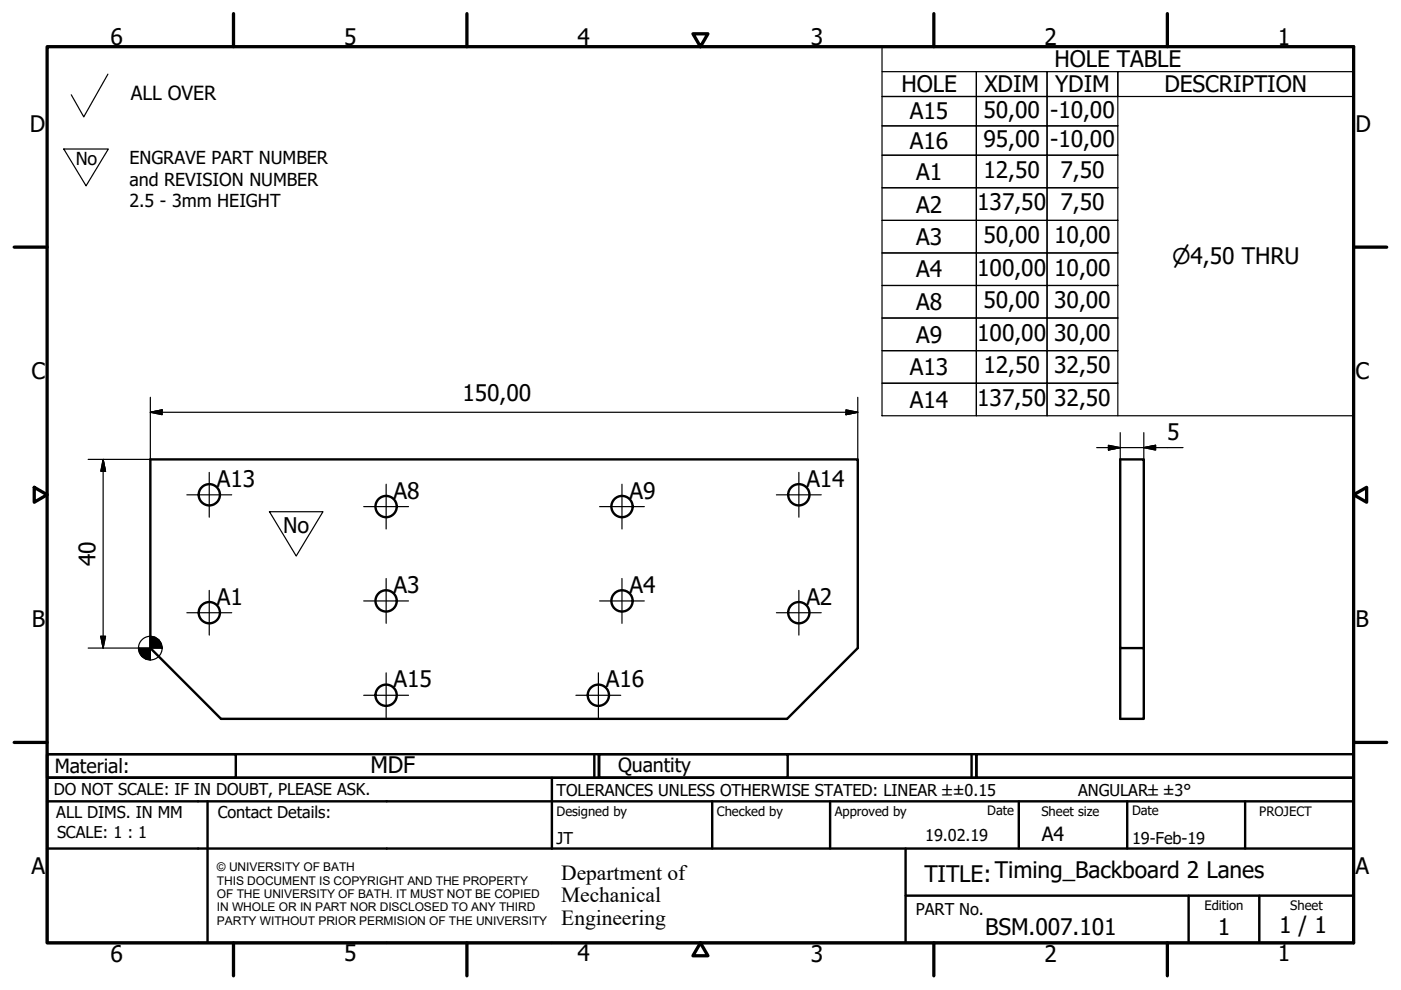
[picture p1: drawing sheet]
<svg xmlns="http://www.w3.org/2000/svg" width="297mm" height="210mm" viewBox="0 0 297 210" stroke-linecap="round" stroke-linejoin="round" font-family="sans-serif">
<!-- layer: Visible (ISO) -->
<g fill="none" stroke="#000" stroke-width=".51">
<path d="M31.9 97.4h150v40l-15 15h-120l-15-15zM237.5 137.4v15h5v-15h-5v-40h5v40"/>
<circle cx="44.4" cy="104.9" r="2.25"/>
<circle cx="81.9" cy="107.4" r="2.25"/>
<circle cx="131.9" cy="107.4" r="2.25"/>
<circle cx="169.4" cy="104.9" r="2.25"/>
<circle cx="44.4" cy="129.9" r="2.25"/>
<circle cx="81.9" cy="127.4" r="2.25"/>
<circle cx="131.9" cy="127.4" r="2.25"/>
<circle cx="169.4" cy="129.9" r="2.25"/>
<circle cx="81.9" cy="147.4" r="2.25"/>
<circle cx="126.9" cy="147.4" r="2.25"/>
</g>
<!-- layer: Border (ISO) -->
<g fill="none" stroke="#000" stroke-width=".7">
<path d="M10 9.9h277v190h-277zM49.5 2.9v7M99 2.9v7M146.9 7.2h3.2l-1.6 2.7zM198 2.9v7M247.5 2.9v7M3 52.4h7M287 52.4h7M7.3 103.3l2.7 1.6-2.7 1.6zM287 104.9l2.8-1.6v3.2zM3 157.4h7M287 157.4h7"/>
<path d="M49.5 199.9v7M99 199.9v7M148.5 199.9l1.6 2.7h-3.2zM198 199.9v7M247.5 199.9v7"/>
</g>
<!-- layer: Title (ISO) -->
<g fill="none" stroke="#000" stroke-width=".51">
<path d="M10 159.9h40v5h-40zM10 159.9h117v5h-117zM126 159.9v5M127 159.9h40v5h-40zM127 159.9h80v5h-80zM206 159.9v5M207 159.9h80v5h-80zM10 169.9v-5h277v5M10 169.9h277v30h-277zM10 179.9h277M44 169.9v30M117 164.9v15"/>
<path d="M151 169.9v10M176 169.9v10M192 179.9v20M216 169.9v10M239 169.9v10M264 169.9v10M192 189.9h95M252 189.9v10M267 189.9v10"/>
</g>
<!-- layer: Dimension (ISO) -->
<g fill="none" stroke="#000" stroke-width=".25">
<path d="M21.9 97.4l.5 2.5h-1zM21.9 97.4v40M31.9 87.4l2.5-.5v1zM31.9 87.4h150M31.9 84.2v13.2h-13.2M179.4 86.9l2.5 .5-2.5 .5zM181.9 84.2v13.2M232.5 94.9h18.3M235 94.4l2.5 .5-2.5 .5zM237.5 91.7v5.7M242.5 94.9l2.5-.5v1zM242.5 91.7v5.7"/>
<path d="M18.7 137.4h10.8M21.4 134.9h1l-.5 2.5z"/>
<circle cx="31.9" cy="137.4" r="2.51"/>
</g>
<g fill="#000" stroke="#000" stroke-width=".25">
<path d="M21.9 97.4l.5 2.5zM21.9 97.4l.5 2.5h-1zM31.9 87.4l2.5-.5zM31.9 87.4l2.5-.5v1zM179.4 87.9l2.5-.5zM179.4 86.9l2.5 .5-2.5 .5zM235 95.4l2.5-.5zM235 94.4l2.5 .5-2.5 .5zM242.5 94.9l2.5-.5zM242.5 94.9l2.5-.5v1zM21.4 134.9l.5 2.5zM21.4 134.9h1l-.5 2.5z"/>
<path d="M29.4 137.4l.7 1.8-.5-.8zM29.4 137.4l1.5 2.3-.8-.5zM29.4 137.4l2.5 2.5-1-.2zM31.9 137.4h2.5zM31.9 134.9l2.5 2.5h-2.5zM31.9 134.9v5zM29.4 137.4h2.5v2.5zM29.4 137.4h2.5zM33.6 135.7l.6 .8 .2 .9zM32.8 135.1l.8 .6 .8 1.7zM31.9 134.9l.9 .2 1.6 2.3z"/>
</g>
<!-- layer: Symbol (ISO) -->
<g fill="none" stroke="#000" stroke-width=".25">
<path d="M187 15.2h20v5.3h-20h20v6.2h-20h20v6.2h-20h20v6.9h-20h20v6.9h-20h20v6.9h-20h20v6.9h-20h20v6.9h-20h20v7h-20h20v6.9h-20h20v6.9v-6.9h15v6.9v-6.9h15v6.9M187 9.9h100v78.3h-100zM207 15.2h15v5.3h-15zM222 15.2h15v5.3h-15zM287 15.2h-50v5.3h50M207 20.5h15v6.2h-15zM207 26.7h15v6.2h-15zM207 32.9h15v6.9h-15zM207 39.8h15v6.9h-15zM222 20.5h15v6.2h-15zM222 26.7h15v6.2h-15zM222 32.9h15v6.9h-15z"/>
<path d="M222 39.8h15v6.9h-15zM207 46.7h15v6.9h-15zM207 53.6h15v6.9h-15zM222 46.7h15v6.9h-15zM222 53.6h15v6.9h-15zM207 60.5h15v6.9h-15zM207 67.4h15v7h-15zM207 74.4h15v6.9h-15zM222 60.5h15v6.9h-15zM222 67.4h15v7h-15zM222 74.4h15v6.9h-15z"/>
</g>
<!-- layer: Sketch Geometry (ISO) -->
<path d="M22.9 15.7l-5.1 9.1-2.7-4.7M13.5 31.6h9.5l-4.8 7.8zM57.1 108.5h11.4l-5.7 9.4z" fill="none" stroke="#000" stroke-width=".25"/>
<path d="M62.8 127.3h.1" fill="none" stroke="#fff" stroke-width=".21"/>
<!-- layer: Center Mark (ISO) -->
<g fill="none" stroke="#000" stroke-width=".25">
<path d="M39.6 104.9h9.5M44.4 100.2v9.5M77.1 107.4h9.5M81.9 102.7v9.5M127.1 107.4h9.5M131.9 102.7v9.5M164.6 104.9h9.5M169.4 100.2v9.5M39.6 129.9h9.5M44.4 125.2v9.5M77.1 127.4h9.5M81.9 122.7v9.5"/>
<path d="M127.1 127.4h9.5M131.9 122.7v9.5M164.6 129.9h9.5M169.4 125.2v9.5M77.1 147.4h9.5M81.9 142.7v9.5M122.1 147.4h9.5M126.9 142.7v9.5"/>
</g>
<g font-size="4.8">
<text x="23.4" y="9.5">6</text>
<text x="72.9" y="9.5">5</text>
<text x="122.4" y="9.5">4</text>
<text x="171.9" y="9.5">3</text>
<text x="221.4" y="9.5">2</text>
<text x="270.9" y="9.5">1</text>
<text x="223.6" y="14.3">HOLE TABLE</text>
<text x="191.1" y="19.6">HOLE</text>
<text x="208.7" y="19.6">XDIM</text>
<text x="223.7" y="19.6">YDIM</text>
<text x="246.9" y="19.6">DESCRIPTION</text>
<text x="6.3" y="27.9">D</text>
<text x="192.9" y="25.3">A15</text>
<text x="208.5" y="24.9">50,00</text>
<text x="222.7" y="24.9">-10,00</text>
<text x="287.4" y="27.9">D</text>
<text x="192.9" y="31.6">A16</text>
<text x="208.5" y="31.2">95,00</text>
<text x="222.7" y="31.2">-10,00</text>
<text x="194.2" y="38.1">A1</text>
<text x="208.5" y="37.7">12,50</text>
<text x="224.8" y="37.7">7,50</text>
<text x="194.2" y="45.1">A2</text>
<text x="207.2" y="44.6">137,50</text>
<text x="224.8" y="44.6">7,50</text>
<text x="194.2" y="51.9">A3</text>
<text x="208.5" y="51.5">50,00</text>
<text x="223.5" y="51.5">10,00</text>
<text x="194.2" y="58.8">A4</text>
<text x="207.2" y="58.4">100,00</text>
<text x="223.5" y="58.4">10,00</text>
<text x="194.2" y="65.7">A8</text>
<text x="208.5" y="65.3">50,00</text>
<text x="223.5" y="65.3">30,00</text>
<text x="194.2" y="72.6">A9</text>
<text x="207.2" y="72.2">100,00</text>
<text x="223.5" y="72.2">30,00</text>
<text x="6.7" y="80.4">C</text>
<text x="192.9" y="79.5">A13</text>
<text x="208.5" y="79.2">12,50</text>
<text x="223.5" y="79.2">32,50</text>
<text x="287.4" y="80.4">C</text>
<text x="98" y="85">150,00</text>
<text x="192.9" y="86.5">A14</text>
<text x="207.2" y="86.1">137,50</text>
<text x="223.5" y="86.1">32,50</text>
<text x="247.4" y="93.3">5</text>
<text x="46" y="103.2">A13</text>
<text x="83.5" y="105.7">A8</text>
<text x="133.5" y="105.8">A9</text>
<text x="171" y="103.3">A14</text>
<text x="20.3" y="120" transform="rotate(-90 20.3 120)">40</text>
<text x="83.5" y="125.7">A3</text>
<text x="133.5" y="125.8">A4</text>
<text x="46" y="128.3">A1</text>
<text x="171" y="128.3">A2</text>
<text x="6.8" y="132.9">B</text>
<text x="287.4" y="132.9">B</text>
<text x="83.5" y="145.7">A15</text>
<text x="128.5" y="145.7">A16</text>
<text x="78.5" y="163.9">MDF</text>
<text x="6.7" y="185.4">A</text>
<text x="287.4" y="185.4">A</text>
<text x="196" y="187">TITLE:Timing_Backboard 2 Lanes</text>
<text x="271.2" y="197.9">1 / 1</text>
<text x="23.4" y="203.9">6</text>
<text x="72.9" y="203.8">5</text>
<text x="122.4" y="203.8">4</text>
<text x="171.9" y="203.9">3</text>
<text x="208.9" y="198.2">BSM.007.101</text>
<text x="221.4" y="203.9">2</text>
<text x="258.2" y="198.2">1</text>
<text x="270.9" y="203.8">1</text>
</g>
<g font-size="4.6">
<text x="248.5" y="56">⌀4,50 THRU</text>
<text x="60" y="113">No</text>
<text x="119" y="186.5">Department of</text>
<text x="119" y="191.3">Mechanical</text>
<text x="119" y="196">Engineering</text>
</g>
<g font-size="4.1">
<text x="27.7" y="21.2">ALL OVER</text>
<text x="11.6" y="163.9">Material:</text>
<text x="131" y="163.7">Quantity</text>
<text x="220.9" y="178.4">A4</text>
</g>
<g font-size="3.8">
<text x="16" y="34.9">No</text>
<text x="27.4" y="34.8">ENGRAVE PART NUMBER</text>
<text x="27.4" y="39.4">and REVISION NUMBER</text>
<text x="27.4" y="43.9">2.5 - 3mm HEIGHT</text>
</g>
<g font-size="3.5">
<text x="11.4" y="168.5">DO NOT SCALE: IF IN DOUBT, PLEASE ASK.</text>
<text x="11.9" y="173.5">ALL DIMS. IN MM</text>
<text x="46.2" y="173.5">Contact Details:</text>
<text x="118" y="168.8">TOLERANCES UNLESS OTHERWISE STATED: LINEAR ±±0.15</text>
<text x="228.6" y="168.8">ANGULAR±±3°</text>
<text x="12.1" y="177.6">SCALE: 1 : 1</text>
<text x="118" y="178.9">JT</text>
<text x="196.2" y="178.3">19.02.19</text>
<text x="240" y="178.9">19-Feb-19</text>
<text x="194.2" y="194.1">PART No.</text>
</g>
<g font-size="2.8">
<text x="118" y="173">Designed by</text>
<text x="152" y="173">Checked by</text>
<text x="177" y="173">Approved by</text>
<text x="209.3" y="172.9">Date</text>
<text x="220.8" y="173">Sheet size</text>
<text x="240" y="172.9">Date</text>
<text x="267" y="172.9">PROJECT</text>
<text x="255.4" y="193">Edition</text>
<text x="273.6" y="193">Sheet</text>
</g>
<g font-size="2.5">
<text x="46" y="184.7">© UNIVERSITY OF BATH</text>
<text x="46" y="187.6">THIS DOCUMENT IS COPYRIGHT AND THE PROPERTY</text>
<text x="46" y="190.4">OF THE UNIVERSITY OF BATH. IT MUST NOT BE COPIED</text>
<text x="46" y="193.2">IN WHOLE OR IN PART NOR DISCLOSED TO ANY THIRD</text>
<text x="46" y="196.1">PARTY WITHOUT PRIOR PERMISION OF THE UNIVERSITY</text>
</g>
</svg>
